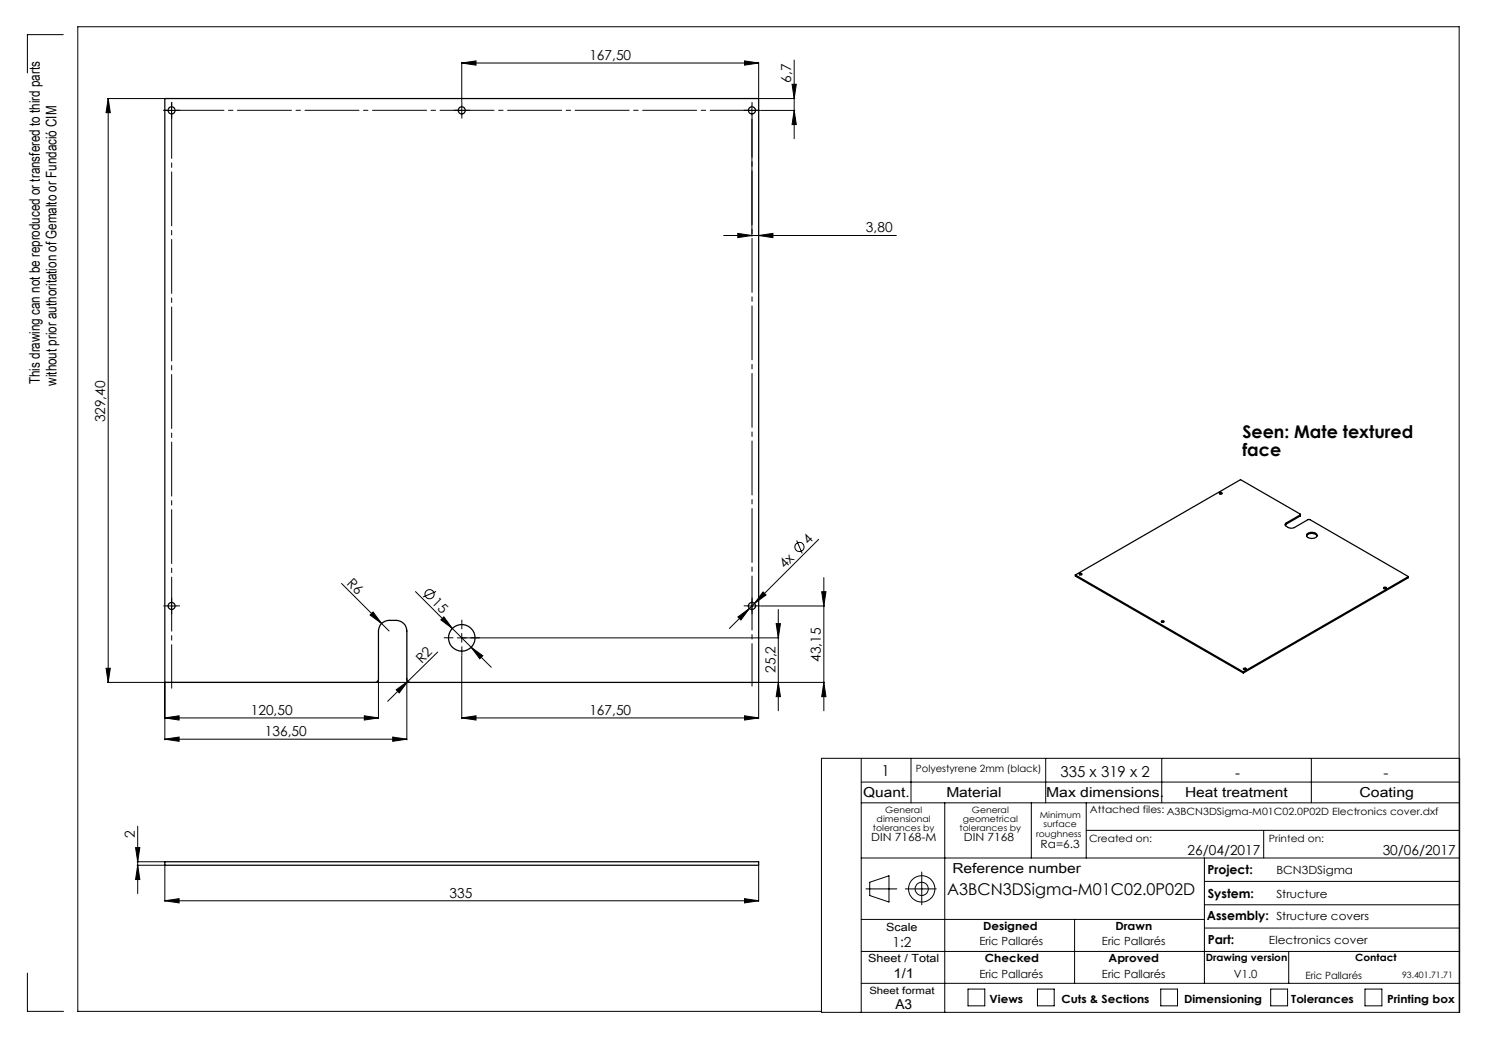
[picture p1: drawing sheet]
<svg xmlns="http://www.w3.org/2000/svg" width="420mm" height="297mm" viewBox="0 0 420 297" stroke-linecap="round" stroke-linejoin="round" font-family="sans-serif">
<g fill="none" stroke="#000" stroke-width=".28">
<path d="M17.9 9.8h-10.2v10.8M130.2 17.8l4.1-.6v1.2zM130.2 17.6v11.1M130.2 17.8h83.8M210 17.2l4 .6-4 .6zM214 17.6v10M224 16.9v22.2M30.3 27.8h16M30.5 27.8l.6 4h-1.2zM30.5 27.8v164.7M47.2 31.1h2.5M48.4 29.9v2.5"/>
<path d="M129 31.1h2.5M130.2 29.9v2.5M210.9 31.1h2.5M212.1 29.9v2.5M212.1 33.6v33M214.2 27.8h10M214.6 31.1h9.6M223.4 23.8h1.2l-.6 4zM224 31.1l.6 4h-1.2zM204.1 66.4h48.7M208.1 65.8l4 .6-4 .6zM214 66.4l4-.6v1.2z"/>
<path d="M224.7 152.4l1.6 3.7M230.9 152.1l-25.2 25.2M47.2 170.9h2.5M48.4 169.6v2.6M96.3 164.6l13.4 13.4M104.4 173.5l.8-.9 2.4 3.3zM117.2 166.9l21.4 21.3M123 166.8l-3.7 1.6M124.4 174.8l.8-.8 2.4 3.3zM130.2 178.6v2.5M208.1 174l3.3-2.4-2.4 3.3zM210.9 170.9h2.5"/>
<path d="M212.1 169.6v2.6M214.6 170.9h18M215.2 167l.9 .8-3.3 2.4zM218.9 175.9h1.2l-.6 4zM219.5 171.9v28.6M219.7 179.9h-90.7M231.8 166.9h1.2l-.6 4zM232.4 162.9v37.6M29.9 188.5h1.2l-.6 4zM30.3 192.5h85.3M46.5 192.7v16M106.8 191.7v11"/>
<path d="M111.8 194.6l3.2-2.4-2.4 3.2zM114.8 191.7v17M123.5 183.9l-14.1 13.9M130.2 185.1v17.6M132.9 182.6l3.3 2.4-.9 .8zM214 192.7v10M219.5 192.5l.6 4h-1.2zM232.4 192.5l.6 4h-1.2zM232.6 192.5h-18.4M46.5 202.5l4-.6v1.2zM46.5 208.5l4-.6v1.2zM46.5 202.5h60.3"/>
<path d="M46.5 208.5h68.3M102.8 201.9l4 .6-4 .6zM110.8 207.9l4 .6-4 .6zM130.2 202.5l4.1-.6v1.2zM130.2 202.5h83.8M210 201.9l4 .6-4 .6zM231.7 213.9h180v71.6h-180zM242.9 213.9v71.6M257 213.9v12.5M295 213.9v12.5M327.7 213.9v12.5M369.9 213.9v12.5"/>
<path d="M38.2 239.1h1.2l-.6 4zM38.8 233v19.1M242.9 226.4h168.8M242.9 220.6h168.8M266.5 226.4v59.1M290.9 226.4v15.6M306.4 226.4v15.6M306.4 234.2h105.3M356.4 234.2v7.8M38.7 244h7.6M38.7 243.1h7.6M38.8 244l.6 4.1h-1.2z"/>
<path d="M46.5 254.1l4-.6v1.2zM46.5 244.3v9.9M46.5 254.1h167.5M210 253.5l4 .6-4 .6zM214 244.3v9.9M242.9 242h168.8M242.9 259.3h96.8M244.3 250.7h8.7M245.3 248.8l5.5-1.8v7.4l-5.5-1.8zM255.4 250.7h8.7M260 246v9.2M303.1 259.3v18.1"/>
<path d="M339.7 242v35.4M339.7 255.2h72M339.7 248.6h72M7.7 274.5v10.8h10.2M242.9 268.4h168.8M273.1 279h4.7v4.7h-4.7zM292.6 279h4.8v4.7h-4.8zM327.4 279h4.7v4.7h-4.7zM339.7 261.8h72M358.4 279h4.8v4.7h-4.8zM363.5 268.4v9M385 279h4.8v4.7h-4.8z"/>
<path d="M411.7 277.4h-168.8M231.6 285.3h-209.7v-277.8h389.7v278.1"/>
<circle cx="225.5" cy="154.3" r="1.29"/>
<circle cx="121.2" cy="167.6" r="1.3"/>
<circle cx="260" cy="250.7" r="3.7"/>
<circle cx="260" cy="250.7" r="1.85"/>
</g>
<g fill="none" stroke="#000" stroke-width=".28" stroke-dasharray="15.2 1.3 1.3 1.3">
<path d="M47.2 31.1h-1M48.4 29.9v-1M48.4 32.4v1M49.7 31.1h1M129 31.1h-1M130.3 29.9v-1M130.3 32.4v1M131.5 31.1h1M210.9 31.1h-1M212.1 29.9v-1M213.4 31.1h1M47.2 170.9h-1"/>
<path d="M48.4 169.6v-1M48.4 172.1v1M49.7 170.9h1M127.8 179.9h-2.5M130.3 177.4v-2.5M132.8 179.9h2.5M210.9 170.9h-1M212.1 169.6v-1M212.1 172.1v1M213.4 170.9h1M130.3 182.4v2.5"/>
</g>
<path d="M48.4 32.4v161.7" fill="none" stroke="#000" stroke-width=".28" stroke-dasharray="15.2 1.3 1.3 1.3" stroke-dashoffset="2.9"/>
<path d="M49.7 31.1h164.1" fill="none" stroke="#000" stroke-width=".28" stroke-dasharray="15.2 1.3 1.3 1.3" stroke-dashoffset="1.8"/>
<path d="M212.1 32.4v161.1" fill="none" stroke="#000" stroke-width=".28" stroke-dasharray="15.2 1.3 1.3 1.3" stroke-dashoffset="3.2"/>
<g fill="#000">
<path d="M111.8 194.6l3.2-2.4-2.4 3.2z"/>
<path d="M30.5 27.8l.6 4h-1.2zM29.9 188.5h1.2l-.6 4zM218.9 175.9h1.2l-.6 4zM219.5 192.5l.6 4h-1.2z"/>
<path d="M224 31.1l.6 4h-1.2zM223.4 23.8h1.2l-.6 4zM38.8 244l.6 4.1h-1.2zM38.2 239.1h1.2l-.6 4z"/>
<path d="M208.1 65.8l4 .6-4 .6zM214 66.4l4-.6v1.2z"/>
<path d="M208.1 174l.9 .9 2.4-3.3zM215.2 167l-2.4 3.2 3.3-2.4z"/>
<path d="M132.9 182.6l2.4 3.2 .9-.8zM124.4 174.8l3.2 2.5-2.4-3.3zM105.2 172.6l-.8 .9 3.2 2.4z"/>
<path d="M232.4 192.5l.6 4h-1.2zM231.8 166.9h1.2l-.6 4z"/>
<path d="M46.5 202.5l4-.6v1.2zM102.8 201.9l4 .6-4 .6zM46.5 208.5l4-.6v1.2zM110.8 207.9l4 .6-4 .6zM46.5 254.1l4-.6v1.2zM210 253.5l4 .6-4 .6z"/>
<path d="M210 201.9l4 .6-4 .6zM130.2 202.5l4.1-.6v1.2zM210 17.2l4 .6-4 .6zM130.2 17.8l4.1-.6v1.2z"/>
</g>
<g fill="none" stroke="#000" stroke-width=".35">
<path d="M46.5 27.8h167.5v164.7h-98.3a.96 .96 0 0 1-.9-1v-13.5a3 3 0 0 0-3-3 4.2 4.2 0 0 0-4.6 1.3l-.4 1.7v13.5a.96 .96 0 0 1-1 1h-59.3zM344 139a.36 .36 0 0 1 .4-.2 .36 .36 0 0 1 .2 .5h-.5zM344.1 139.3h.5M362.8 147.5a.5 .5 0 0 0-.3 .5 .5 .5 0 0 0 .3 .4 2.08 2.08 0 0 0 2.3 .4l3.9-2.3h.4l27.9 16.1M362.8 147.8l-.3 .3M362.8 147.5v.3M366.7 145.3v-.3l-16.8-9.7-46.6 26.9M366.7 145.3l-3.9 2.2M366.7 145.3v.3M366.7 145.6l-3.9 2.2M366.8 145.1l-.1 .5M368.5 151.2a1.9 1.9 0 0 1 3 0"/>
<path d="M368.7 150.6a1.92 1.92 0 0 1 2.8 .4 1.79 1.79 0 0 1-3 .1zM303.3 162.2v.3l47.4 27.3M303.3 162.2l47.4 27.3M304.5 161.8a.32 .32 0 0 1 .5-.1 .32 .32 0 0 1 .1 .4h-.6zM304.5 162.1h.6M327.7 175.1l.6 .1a.34 .34 0 0 1-.4 .3 .34 .34 0 0 1-.2-.4zM327.7 175.5h.5M390.3 165.7a.35 .35 0 0 1 .4-.1 .35 .35 0 0 1 .2 .4h-.6zM390.3 166h.6M397.3 162.6v.3l-46.6 26.9M397.3 162.6l-46.6 26.9M350.7 189.5v.3"/>
<path d="M350.7 188.6a.37 .37 0 0 1 .5-.2 .37 .37 0 0 1 .2 .4h-.6zM350.8 188.8h.6M46.5 243.1h167.5v.9h-167.5z"/>
<circle cx="48.4" cy="31.1" r="1"/>
<circle cx="130.3" cy="31.1" r="1"/>
<circle cx="212.1" cy="31.1" r="1"/>
<circle cx="48.4" cy="170.9" r=".99"/>
<circle cx="130.3" cy="179.9" r="3.7"/>
<circle cx="212.1" cy="170.9" r=".99"/>
</g>
<g font-size="4.9">
<text x="350.4" y="123.6">Seen: Mate textured</text>
<text x="350.4" y="128.6">face</text>
</g>
<text font-size="4.6" x="267.2" y="252.4">A3BCN3DSigma-M01C02.0P02D</text>
<g font-size="4.2">
<text x="248.7" y="218.8">1</text>
<text x="299.2" y="219.2">335 x 319 x 2</text>
<text x="348.4" y="219.4">-</text>
<text x="390.2" y="219.4">-</text>
</g>
<g font-size="4.1">
<text x="11.2" y="108.3" transform="rotate(-90 11.2 108.3)">This drawing can not be reproduced or transfered to third parts</text>
<text x="15.9" y="108.8" transform="rotate(-90 15.9 108.8)">without prior authoritation of Gemalto or Fundació CIM</text>
</g>
<g font-size="3.9">
<text x="166.2" y="16.9">167,50</text>
<text x="223.2" y="23.3" transform="rotate(-90 223.2 23.3)">6,7</text>
<text x="244.3" y="65.6">3,80</text>
<text x="29.7" y="119.1" transform="rotate(-90 29.7 119.1)">329,40</text>
<text x="228.1" y="153.8" transform="rotate(-45 228.1 153.8)">4</text>
<text x="221.4" y="160.5" transform="rotate(-45 221.4 160.5)">4x</text>
<text x="97.7" y="164.7" transform="rotate(45 97.7 164.7)">R6</text>
<text x="121.7" y="170.1" transform="rotate(45 121.7 170.1)">15</text>
<text x="118.9" y="187.2" transform="rotate(-45 118.9 187.2)">R2</text>
<text x="218.7" y="189.7" transform="rotate(-90 218.7 189.7)">25,2</text>
<text x="231.6" y="186.7" transform="rotate(-90 231.6 186.7)">43,15</text>
<text x="70.7" y="201.6">120,50</text>
<text x="166.2" y="201.6">167,50</text>
<text x="74.7" y="207.6">136,50</text>
<text x="243.5" y="224.8">Quant.</text>
<text x="266.9" y="224.8">Material</text>
<text x="295.1" y="224.8">Max dimensions.</text>
<text x="334.3" y="224.8">Heat treatment</text>
<text x="383.5" y="224.8">Coating</text>
<text x="38" y="236.3" transform="rotate(-90 38 236.3)">2</text>
<text x="335" y="241">26/04/2017</text>
<text x="390" y="241">30/06/2017</text>
<text x="268.6" y="246.3">Reference number</text>
<text x="126.8" y="253.2">335</text>
<text x="251.7" y="267">1:2</text>
<text x="252.1" y="275.8">1/1</text>
<text x="252.6" y="284.6">A3</text>
</g>
<g font-size="3.5">
<text x="340.6" y="246.6">Project:</text>
<text x="340.7" y="253.2">System:</text>
<text x="340.4" y="259.5">Assembly: Structure covers</text>
<text x="340.7" y="266.2">Part:</text>
</g>
<g font-size="3.2">
<text x="245.7" y="237.3">DIN 7168-M</text>
<text x="271.9" y="237.3">DIN 7168</text>
<text x="293.5" y="239">Ra=6.3</text>
<text x="360" y="246.6">BCN3DSigma</text>
<text x="360" y="253.2">Structure</text>
<text x="250" y="262.6">Scale</text>
<text x="277.3" y="262.2">Designed</text>
<text x="314.6" y="262.2">Drawn</text>
<text x="276.3" y="266.6">Eric Pallarés</text>
<text x="310.8" y="266.6">Eric Pallarés</text>
<text x="357.9" y="266.1">Electronics cover</text>
<text x="244.9" y="271.4">Sheet / Total</text>
<text x="276.3" y="275.8">Eric Pallarés</text>
<text x="277.8" y="271.4">Checked</text>
<text x="310.8" y="275.8">Eric Pallarés</text>
<text x="312.7" y="271.4">Aproved</text>
<text x="348.1" y="275.8">V1.0</text>
<text x="279.1" y="282.8">Views</text>
<text x="299.4" y="282.8">Cuts &amp; Sections</text>
<text x="334" y="282.8">Dimensioning</text>
<text x="364.2" y="282.9">Tolerances</text>
<text x="391.3" y="282.9">Printing box</text>
</g>
<g font-size="2.8">
<text x="258.4" y="217.8">Polyestyrene 2mm (black)</text>
<text x="307.4" y="229.4">Attached files: A3BCN3DSigma-M01C02.0P02D Electronics cover.dxf</text>
<text x="307.2" y="237.4">Created on:</text>
<text x="357.9" y="237.4">Printed on:</text>
<text x="340.1" y="271.1">Drawing version</text>
<text x="382.2" y="271.1">Contact</text>
<text x="245.2" y="280.5">Sheet format</text>
<text x="368.2" y="276.1">Eric Pallarés</text>
</g>
<g font-size="2.5">
<text x="247.3" y="231.8">dimensional</text>
<text x="249.7" y="229.4">General</text>
<text x="271.6" y="231.8">geometrical</text>
<text x="274.2" y="229.4">General</text>
<text x="293.3" y="230.7">Minimum</text>
<text x="294.3" y="233.2">surface</text>
<text x="246.2" y="234.3">tolerances by</text>
<text x="270.7" y="234.3">tolerances by</text>
<text x="292.2" y="235.9">roughness</text>
<text x="395.5" y="275.8">93.401.71.71</text>
</g>
</svg>
